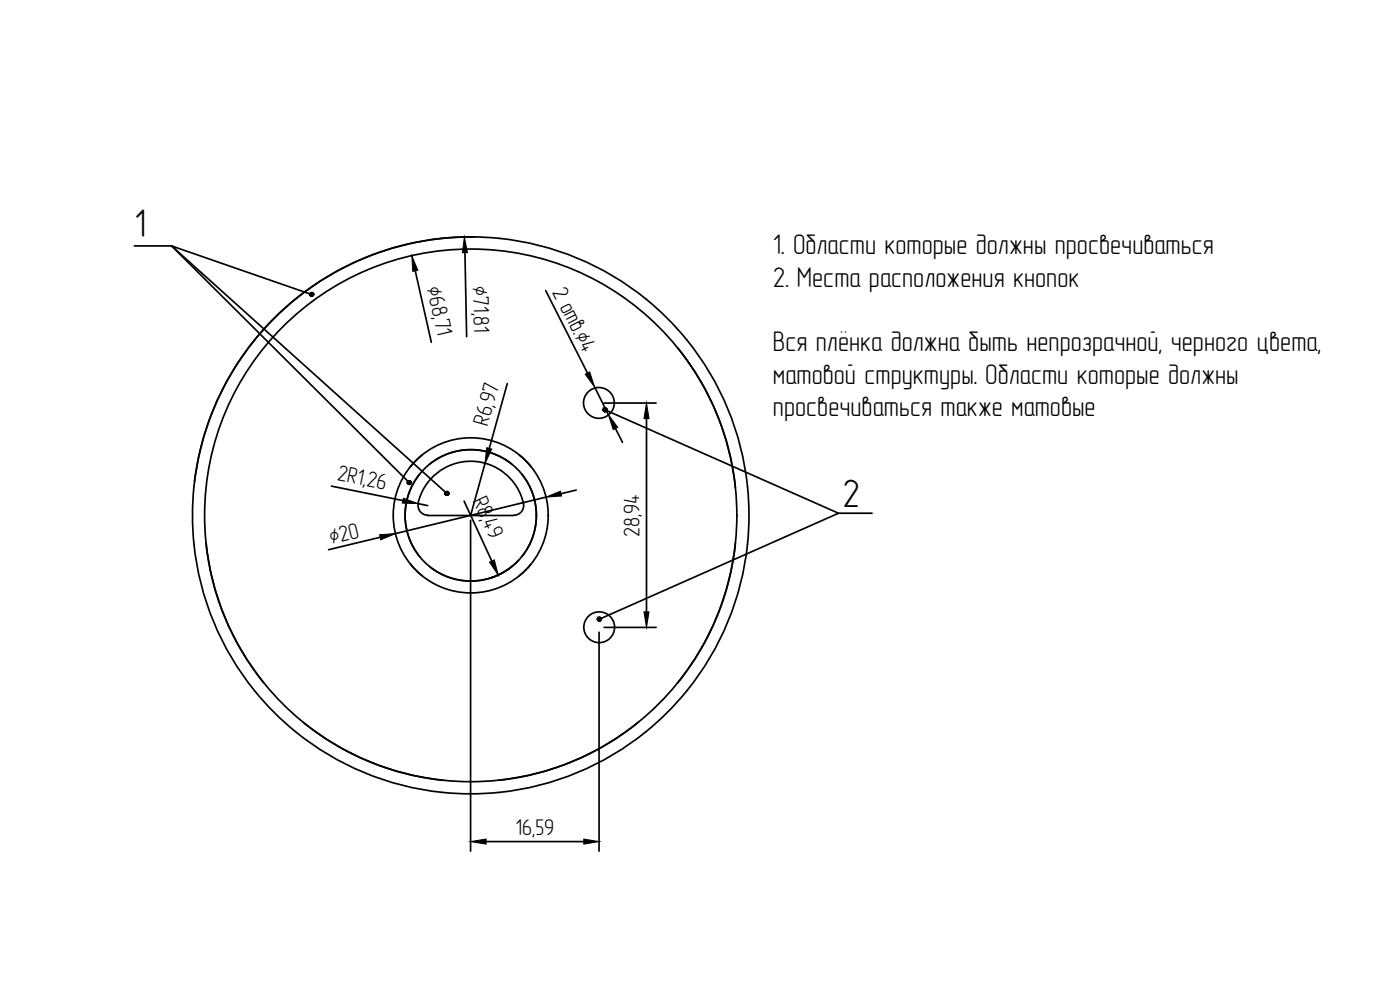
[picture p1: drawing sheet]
<svg xmlns="http://www.w3.org/2000/svg" width="210mm" height="148mm" viewBox="0 0 210 148" stroke-linecap="round" stroke-linejoin="round" font-family="sans-serif">
<!-- layer: 0 -->
<g fill="none" stroke="#000" stroke-width=".25">
<path d="M20.1 36.8h5.6l35.7 35.5M69.7 37.9l.3 12.5M71.1 35.5a41.7 41.7 0 0 0-41.9 36.7M46.7 44.1l-21-7.3 41.3 37.1M62.3 40.6l2.4 10.7M76.1 57.5l-2.8 9.7M81.8 43.5l6.3 12.4M89.1 58l2.1 4.1M101.6 52.1a39.9 39.9 0 0 1 8.7 21M49.7 72.8l10.7 2.2M62.7 75.4a8.1 8.1 0 0 1 8-6.3 8.1 8.1 0 0 1 7.8 6.6 1.46 1.46 0 0 1-1.4 1.5M62.7 75.5l1.4 .2"/>
<path d="M62.7 75.4a1.46 1.46 0 0 0 1.4 1.8M62.9 71a9.8 9.8 0 0 0 0 12.4M63.3 68.1l-1.8 1.8M64.1 77.2h12.9M64.4 69.5a9.8 9.8 0 0 1 12.3 0M69.6 75.1l4.1 8.9M70.6 77.9v49.6M72.7 69.4l-2.1 7.8M77.9 68.1l1.7 1.8M78.3 71a9.8 9.8 0 0 1 0 12.4M81.9 74.5l-22.6 5.4M86.4 73.4l-2.3 .6"/>
<path d="M90.5 60.4h7.9M90.7 61.4l35 15.5-35.8 15.9M92.3 64.2l1 2.1M96.9 62.7v29M125.7 76.9h5.1M30.9 81.3a39.9 39.9 0 0 0 8.7 21M57 80.5l-7.7 1.9M61.5 84.5l1.8 1.8M64.4 84.9a9.8 9.8 0 0 0 12.3 0M77.8 83.9a9.8 9.8 0 0 1-4.4 2.7M79.6 84.5l-1.7 1.8M89.8 94.7v32.8"/>
<path d="M90.6 94h7.8M110.3 81.3a39.9 39.9 0 0 1-8.7 21M45.4 108.2a39.9 39.9 0 0 0 21 8.7M95.7 108.2a39.9 39.9 0 0 1-21 8.7M72.9 126.1h14.6"/>
<circle cx="46.7" cy="44.1" r=".28"/>
<circle cx="61.4" cy="72.3" r=".28"/>
<circle cx="67" cy="73.9" r=".28"/>
<circle cx="70.6" cy="77.2" r="39.9"/>
<circle cx="70.6" cy="77.2" r="11.6"/>
<circle cx="70.6" cy="77.2" r="9.8"/>
<circle cx="70.6" cy="77.2" r="41.7"/>
<circle cx="89.8" cy="60.4" r="2.31"/>
<circle cx="90.7" cy="61.4" r=".28"/>
<circle cx="89.8" cy="94" r="2.31"/>
<circle cx="89.9" cy="92.7" r=".28"/>
</g>
<g fill="#000" stroke="#000" stroke-width=".15">
<path d="M69.6 35.5l.5 2.4h-.8zM61.8 38.3l.8 2.2-.7 .2zM87.7 56.1l.7-.4 .7 2.3zM60.5 74.6l2.2 .9-2.4-.1zM73 67.1l.7 .2-1 2.1zM81.9 74.5l2.1-.9 .2 .7zM91.2 62.1l1.4 1.9-.7 .4zM96.9 60.4l.4 2.3h-.8zM56.9 80.1l2.4-.2-2.2 1zM73.4 84.2l.7-.3 .6 2.3zM89.6 92.6h.5zM96.5 91.7h.8l-.4 2.3z"/>
<path d="M70.6 126.1l2.3-.4v.8zM87.5 125.7l2.3 .4-2.3 .4z"/>
<path d="M46.7 43.8h.1zM46.6 43.8h.2z"/>
<path d="M46.6 43.8l.2 .1zM46.6 43.8l.2 .1z"/>
<path d="M46.6 44.4h.2zM46.6 44.4h.2z"/>
<path d="M46.6 43.9h.3zM46.6 43.9h.3z"/>
<path d="M46.6 44.4h.2zM46.6 44.4h.2z"/>
<path d="M46.6 43.9h.3zM46.6 43.9h.3z"/>
<path d="M46.6 44.3h.3zM46.6 44.3l.2 .1z"/>
<path d="M46.5 43.9l.5 .1zM46.5 44h.5z"/>
<path d="M46.5 44.3h.4zM46.5 44.3h.4z"/>
<path d="M46.5 44h.5zM46.5 44h.5z"/>
<path d="M46.5 44h.5zM46.5 44h.5z"/>
<path d="M46.5 44.2l.5 .1zM46.5 44.2l.5 .1z"/>
<path d="M46.5 44.3h.5zM46.5 44.3h.4z"/>
<path d="M46.5 44l.5 .1v-.1zM46.5 44l.5 .1h-.6z"/>
<path d="M46.4 44.1l.6 .1zM46.4 44.1l.6 .1z"/>
<path d="M46.5 44.2h.5zM46.5 44.2h.5z"/>
<path d="M61.3 72h.2zM61.3 72h.2z"/>
<path d="M61.3 72l.2 .1zM61.3 72l.2 .1z"/>
<path d="M61.3 72.6h.2zM61.3 72.6h.1z"/>
<path d="M61.2 72.1h.3zM61.2 72.1h.3z"/>
<path d="M61.2 72.6h.3zM61.2 72.6h.3z"/>
<path d="M61.2 72.1h.4zM61.2 72.1h.4z"/>
<path d="M61.2 72.5h.3zM61.2 72.5l.3 .1z"/>
<path d="M61.2 72.1l.4 .1zM61.1 72.2h.5z"/>
<path d="M61.1 72.2h.5zM61.1 72.2h.5z"/>
<path d="M61.1 72.4l.5 .1zM61.1 72.4l.5 .1z"/>
<path d="M61.2 72.5h.4zM61.2 72.5h.3z"/>
<path d="M61.1 72.2h.5zM61.1 72.2h.5z"/>
<path d="M61.1 72.2l.5 .1v-.1zM61.1 72.2l.5 .1h-.5z"/>
<path d="M61.1 72.3l.5 .1zM61.1 72.3l.5 .1z"/>
<path d="M61.1 72.4h.5zM61.1 72.4h.5z"/>
<path d="M61.1 72.4h.5zM61.1 72.4h.5z"/>
<path d="M67 73.7h.1zM66.9 73.7h.2z"/>
<path d="M66.9 73.7h.2zM66.9 73.7h.2z"/>
<path d="M66.9 74.2h.2zM66.9 74.2h.1z"/>
<path d="M66.9 73.7h.3zM66.9 73.7h.3z"/>
<path d="M66.9 74.2h.2zM66.9 74.2h.2z"/>
<path d="M66.8 73.7l.4 .1zM66.8 73.7l.4 .1z"/>
<path d="M66.8 74.2h.4zM66.8 74.2h.3z"/>
<path d="M66.8 73.8h.4zM66.8 73.8h.4z"/>
<path d="M66.7 73.8h.6zM66.7 73.8h.6z"/>
<path d="M66.7 74.1h.5zM66.7 74.1h.5z"/>
<path d="M66.8 74.1h.4zM66.8 74.1l.4 .1z"/>
<path d="M66.7 73.8l.6 .1zM66.7 73.8l.6 .1z"/>
<path d="M66.7 73.9h.6zM66.7 73.9h.6z"/>
<path d="M66.7 73.9l.6 .1v-.1zM66.7 73.9l.6 .1h-.6z"/>
<path d="M66.7 74l.6 .1zM66.7 74l.6 .1z"/>
<path d="M66.7 74.1h.6zM66.7 74.1h.5z"/>
<path d="M90.7 61.1h.1zM90.7 61.1h.1z"/>
<path d="M90.6 61.1h.2zM90.6 61.1h.2z"/>
<path d="M90.6 61.7h.2zM90.6 61.7h.1z"/>
<path d="M90.6 61.1l.3 .1zM90.5 61.2h.4z"/>
<path d="M90.6 61.7h.2zM90.6 61.7h.2z"/>
<path d="M90.5 61.2h.4zM90.5 61.2h.4z"/>
<path d="M90.5 61.6h.4zM90.5 61.6l.3 .1z"/>
<path d="M90.5 61.2h.5zM90.5 61.2h.5z"/>
<path d="M90.5 61.6h.4zM90.5 61.6h.4z"/>
<path d="M90.5 61.2l.5 .1v-.1zM90.5 61.2l.5 .1h-.5z"/>
<path d="M90.5 61.3l.5 .1zM90.5 61.3l.5 .1z"/>
<path d="M90.4 61.4h.6zM90.4 61.4h.6z"/>
<path d="M90.4 61.4l.6 .1zM90.4 61.4l.6 .1z"/>
<path d="M90.5 61.5l.5 .1v-.1zM90.5 61.5l.5 .1h-.5z"/>
<path d="M90.5 61.6h.5zM90.5 61.6h.4z"/>
<path d="M90.4 61.4h.6zM90.4 61.4h.6z"/>
<path d="M89.8 92.5h.1zM89.8 92.5h.1z"/>
<path d="M89.8 92.5h.2zM89.7 92.5h.3z"/>
<path d="M89.8 93.1h.1zM89.8 93.1h.1z"/>
<path d="M89.7 92.5l.3 .1zM89.7 92.5l.3 .1z"/>
<path d="M89.7 93h.3zM89.7 93l.2 .1z"/>
<path d="M89.7 92.6h.4zM89.7 92.6h.4zM89.6 92.6h.5z"/>
<path d="M89.7 93h.3zM89.7 93h.3z"/>
<path d="M89.6 92.6l.5 .1v-.1zM89.6 92.6l.5 .1h-.5z"/>
<path d="M89.6 92.9l.5 .1zM89.6 92.9l.5 .1z"/>
<path d="M89.6 93h.5zM89.6 93h.4z"/>
<path d="M89.6 92.7h.5zM89.6 92.7h.5z"/>
<path d="M89.6 92.7l.5 .1zM89.6 92.7l.5 .1z"/>
<path d="M89.6 92.8h.5zM89.6 92.8h.5z"/>
<path d="M89.6 92.8l.5 .1zM89.6 92.8l.5 .1z"/>
<path d="M89.6 92.9h.5zM89.6 92.9h.5h-.5z"/>
</g>
<g font-size="6">
<text x="20.2" y="35.5">1</text>
<text x="126.3" y="76">2</text>
</g>
<g font-size="4.3">
<text x="115.9" y="38.1">1. Области которые должны просвечиваться</text>
<text x="115.9" y="43">2. Места расположения кнопок</text>
<text x="115.9" y="52.6">Вся плёнка должна быть непрозрачной, черного цвета,</text>
<text x="115.9" y="57.5">матовой структуры. Области которые должны</text>
<text x="115.9" y="62.3">просвечиваться также матовые</text>
</g>
<g font-size="3.4">
<text x="64" y="43.2" transform="rotate(77 64 43.2)">∅68,</text>
<text x="70.9" y="42.9" transform="rotate(89 70.9 42.9)">∅71,</text>
<text x="71" y="47.4" transform="rotate(89 71 47.4)">81</text>
<text x="82.7" y="43.7" transform="rotate(63 82.7 43.7)">2 отв.</text>
<text x="65.1" y="48" transform="rotate(77 65.1 48)">71</text>
<text x="86.1" y="50.3" transform="rotate(63 86.1 50.3)">∅4</text>
<text x="73.1" y="63.9" transform="rotate(-74 73.1 63.9)">R6,</text>
<text x="74.1" y="60.6" transform="rotate(-74 74.1 60.6)">97</text>
<text x="50.4" y="71.9" transform="rotate(11 50.4 71.9)">2R1,</text>
<text x="54.8" y="72.8" transform="rotate(11 54.8 72.8)">26</text>
<text x="70.8" y="75.1" transform="rotate(65 70.8 75.1)">R8,</text>
<text x="49.6" y="81.5" transform="rotate(-14 49.6 81.5)">∅20</text>
<text x="72.3" y="78.3" transform="rotate(65 72.3 78.3)">49</text>
<text x="95.9" y="80.4" transform="rotate(-90 95.9 80.4)">28,94</text>
<text x="77.3" y="125">16,59</text>
</g>
</svg>
